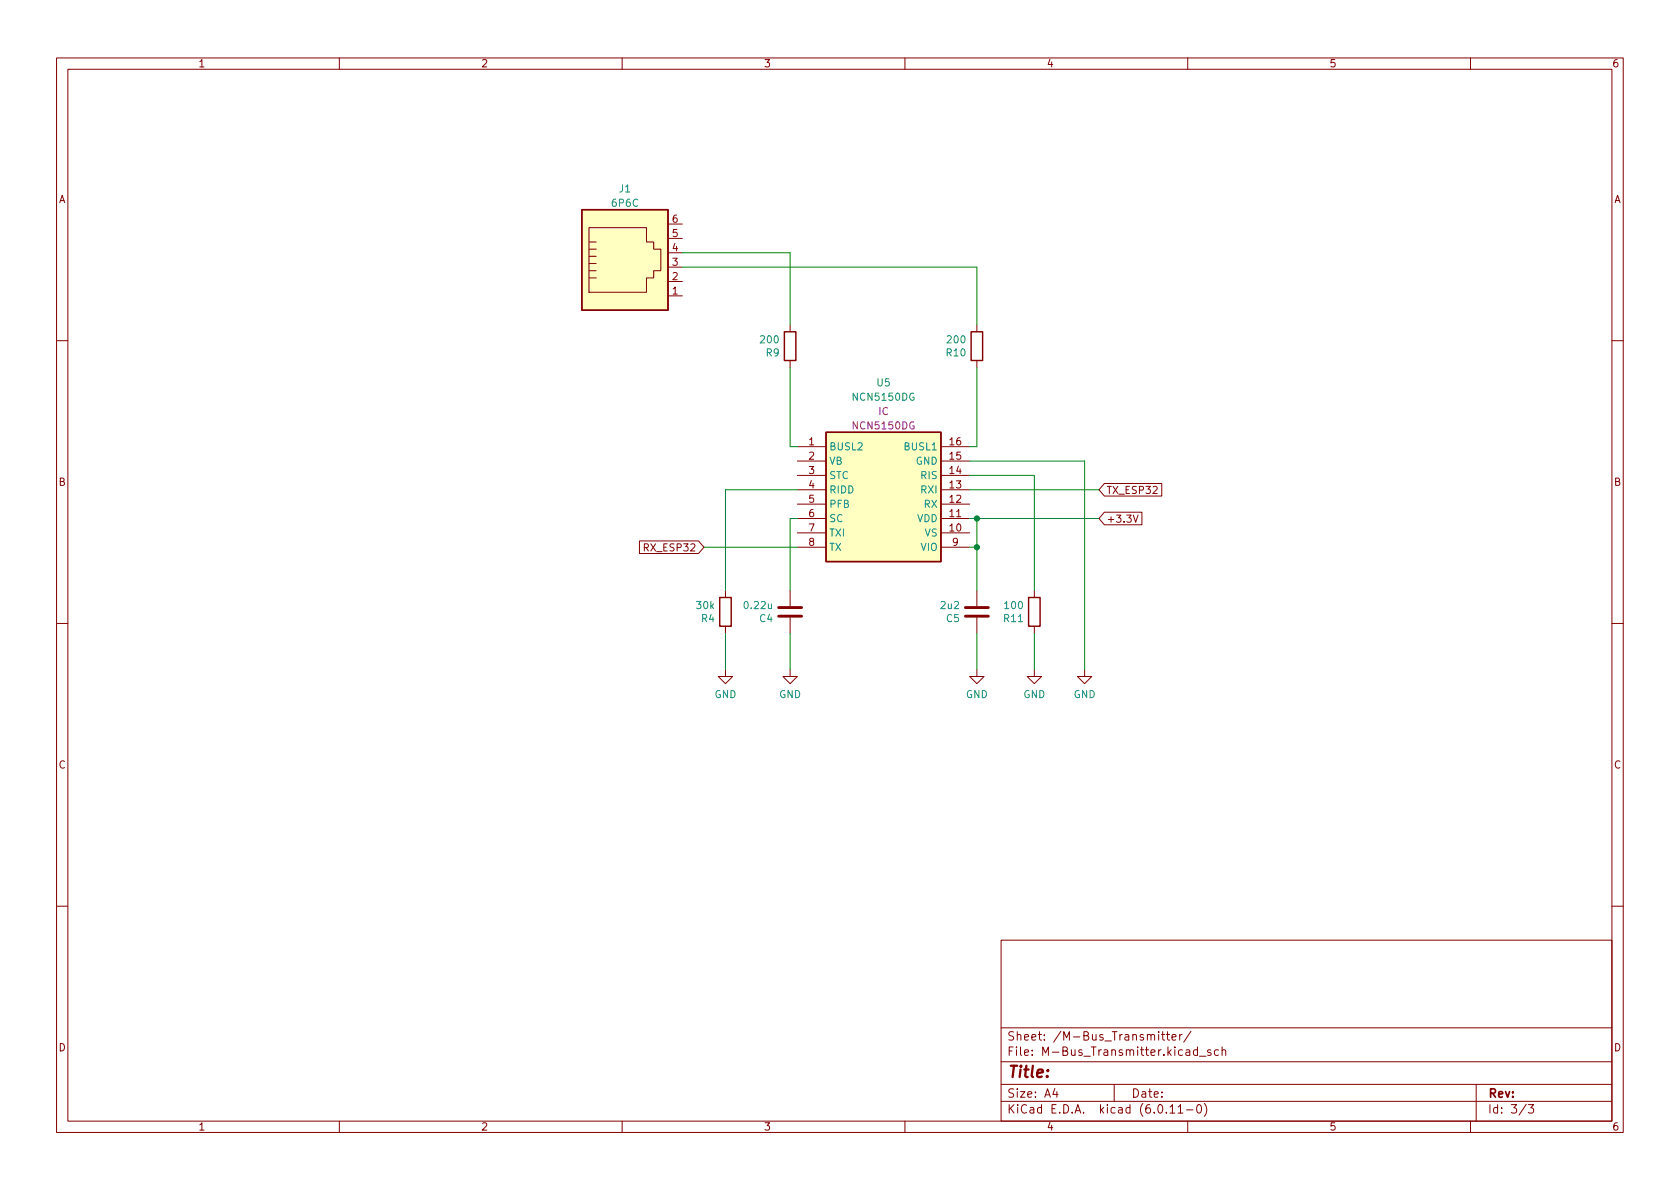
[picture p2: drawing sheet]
<svg xmlns="http://www.w3.org/2000/svg" width="297mm" height="210mm" viewBox="0 0 297 210" stroke-linecap="round" stroke-linejoin="round" font-family="sans-serif">
<g fill="none" stroke="#840000" stroke-width=".18">
<path d="M10 10.2h277v190.1h-277zM12 12.2h273v186.1h-273zM60 10.2v2M110 10.2v2M160 10.2v2M210 10.2v2M260 10.2v2M118.1 39.6h2.5M104.1 49.1h1.3M104.1 47.9h1.3M104.1 46.6h1.3M104.1 45.3h1.3"/>
<path d="M104.1 44.1h1.3M104.1 42.8h1.3M104.1 40.3h10.2v2.5h1.3v1.3h1.2v3.8h-1.2v1.2h-1.3v2.6h-10.2zM118.1 52.3h2.5M118.1 49.8h2.5M118.1 47.2h2.5M118.1 44.7h2.5M118.1 42.2h2.5M139.7 57.4v1.3M172.7 57.4v1.3M10 60.2h2M139.7 63.7v1.3"/>
<path d="M141 79h5M166.4 79h5M172.7 63.7v1.3M285 60.2h2M113.1 95.7h10.4l1 1.1-1 1.1h-10.4zM141 94.2h5M141 91.7h5M141 89.1h5M141 86.6h5M141 84.1h5M141 81.5h5M141 96.8h5"/>
<path d="M166.4 94.2h5M166.4 91.7h5M166.4 89.1h5M166.4 86.6h5M166.4 84.1h5M166.4 81.5h5M166.4 96.8h5M169.2 91.4h.7M195.3 90.6h6.6v2.2h-6.6l-1-1.1zM195.3 85.5h10.1v2.2h-10.1l-1-1.1zM200.4 91.1l.4 1.3 .4-1.3M10 110.2h2"/>
<path d="M128.3 118.4v1.2h1.2l-1.2 1.3-1.3-1.3h1.3M128.3 104.4v1.3M128.3 110.7v1.3M139.7 118.4v1.2h1.3l-1.3 1.3-1.3-1.3h1.3M139.7 104.4v2.8M139.7 109.2v2.8M172.7 118.4v1.2h1.3l-1.3 1.3-1.3-1.3h1.3M172.7 104.4v2.8M172.7 109.2v2.8M182.9 118.4v1.2h1.2l-1.2 1.3-1.3-1.3h1.3M182.9 104.4v1.3M182.9 110.7v1.3"/>
<path d="M191.8 118.4v1.2h1.2l-1.2 1.3-1.3-1.3h1.3M285 110.2h2M10 160.2h2M177 166.3h108v32h-108zM285 160.2h2M60 198.3v2M110 198.3v2M160 198.3v2M177 194.8h108M177 191.8h108M177 187.8h108M177 181.8h108"/>
<path d="M182.5 186.5v.1M182.5 185.7v.1M184.6 183.8v.1M184.6 183v.1M197 191.8v3M205.4 182.9h.5M205.6 182.4v1.3l.3 .2M206.2 182.9h.6M206.4 182.4v1.3l.4 .2M207.2 183.4l.7-.1v-.3l-.5-.1-.2 .2 .1 .8h.6M208.6 182.9v1M209 182.9l-.3 .1-.1 .2"/>
<path d="M210 198.3v2M210.6 182.4l-1.3 1.9M211.8 195.4l.1-.1a.81 .81 0 0 1 .6 .7 .81 .81 0 0 1-.3 .8h-.1a.81 .81 0 0 1-.6-.6 .81 .81 0 0 1 .3-.8zM212.1 186.8h1.1M212.9 195.1a1.72 1.72 0 0 1 0 2.3M214.1 185.7l-.4-.1-.2 .2 .1 .3 .5 .1v.4h-.6M215.4 185.7l-.4-.1-.3 .3v.4l.2 .3h.5M216.1 185.8l.2-.2 .3 .1 .1 .9M216.1 185.1v1.5M260 198.3v2M261 191.8v6.5M270.2 195.3h1l-.6 .6 .5 .1v.7l-.2 .1h-.5l-.2-.1"/>
</g>
<path d="M102.9 37.1h15.2v17.8h-15.2zM138.7 58.7h2v5h-2zM171.7 58.7h2v5h-2zM146 76.4h20.4v22.9h-20.4zM127.3 105.7h2v5h-2zM181.9 105.7h2v5h-2z" fill="none" stroke="#840000" stroke-width=".25"/>
<path d="M137.7 107.4h4M137.7 109h4M170.7 107.4h4.1M170.7 109h4.1" fill="none" stroke="#840000" stroke-width=".51"/>
<path d="M161.6 69.6a.59 .59 0 0 0-.8 .6 .59 .59 0 0 0 .8 .5v-.5h-.2M164.8 79.6h.7M135.9 106.8v.8h.3l.2-.1M136.4 106.8v.8M180.1 109.9h.7" fill="none" stroke="#008484" stroke-width=".18"/>
<g fill="#ffffc2" stroke="#ffffc2" stroke-width=".18">
<path d="M146 76.4h20.4v22.9h-20.4z"/>
<path d="M102.9 37.1h15.2v17.8h-15.2z"/>
</g>
<path d="M161.6 74.7a.59 .59 0 0 0-.8 .5 .59 .59 0 0 0 .8 .6v-.5h-.2" fill="none" stroke="#840084" stroke-width=".18"/>
<g fill="none" stroke="#008400" stroke-width=".18">
<path d="M120.6 47.2h52.1v10.2M120.6 44.7h19.1v12.7M139.7 65v14h1.3M172.7 65v14h-1.3M124.5 96.8h16.5M141 91.7h-1.3v12.7M141 86.6h-12.7v17.8M171.4 84.1h11.5v20.3M171.4 96.8h1.3M171.4 91.7h22.9M171.4 86.6h22.9M171.4 81.5h20.4v36.9"/>
<path d="M172.7 91.7v12.7M128.3 112v6.4M139.7 112v6.4M172.7 112v6.4M182.9 112v6.4"/>
</g>
<g fill="#008400" stroke="#008400" stroke-width=".18">
<circle cx="172.7" cy="91.7" r=".46"/>
<circle cx="172.7" cy="96.8" r=".46"/>
</g>
<text font-size="2.8" fill="#840000" x="178" y="191.2">Title:</text>
<g font-size="2.1" fill="#840000">
<text x="178" y="184.5">Sheet:</text>
<text x="186.2" y="184.5">/M-Bus_Transmitter/</text>
<text x="178" y="187.2">File:</text>
<text x="184.4" y="187.2">M-Bus_Transmitter.kicad_sch</text>
<text x="178" y="197.4">KiCad</text>
<text x="178" y="194.6">Size:</text>
<text x="184.7" y="194.6">A4</text>
<text x="185.7" y="197.4">E.D.A.</text>
<text x="194.6" y="197.4">kicad</text>
<text x="200" y="194.6">Date:</text>
<text x="201.8" y="197.4">(6.0.11-0)</text>
<text x="263" y="194.6">Rev:</text>
<text x="263" y="197.4">Id:</text>
<text x="267.1" y="197.4">3/3</text>
</g>
<g font-size="1.8" fill="#840000">
<text x="35" y="12.3">1</text>
<text x="85" y="12.3">2</text>
<text x="135" y="12.3">3</text>
<text x="185" y="12.3">4</text>
<text x="235" y="12.3">5</text>
<text x="285" y="12.3">6</text>
<text x="10.4" y="36.3">A</text>
<text x="118.7" y="41.9">5</text>
<text x="118.7" y="39.4">6</text>
<text x="285.4" y="36.3">A</text>
<text x="118.7" y="47">3</text>
<text x="118.7" y="44.4">4</text>
<text x="118.7" y="52.1">1</text>
<text x="118.7" y="49.5">2</text>
<text x="142.8" y="78.7">1</text>
<text x="142.8" y="81.3">2</text>
<text x="142.8" y="83.8">3</text>
<text x="167.6" y="83.8">14</text>
<text x="167.6" y="81.3">15</text>
<text x="167.6" y="78.7">16</text>
<text x="10.3" y="86.3">B</text>
<text x="142.8" y="86.4">4</text>
<text x="142.8" y="88.9">5</text>
<text x="167.6" y="88.9">12</text>
<text x="167.6" y="86.4">13</text>
<text x="195.6" y="87.7">TX_ESP32</text>
<text x="285.3" y="86.3">B</text>
<text x="142.8" y="91.4">6</text>
<text x="142.8" y="94">7</text>
<text x="167.6" y="94">10</text>
<text x="167.6" y="91.4">11</text>
<text x="195.6" y="92.8">+3.3V</text>
<text x="113.5" y="97.9">RX_ESP32</text>
<text x="142.8" y="96.5">8</text>
<text x="168.2" y="96.5">9</text>
<text x="10.3" y="136.3">C</text>
<text x="285.3" y="136.3">C</text>
<text x="10.3" y="186.3">D</text>
<text x="285.3" y="186.3">D</text>
<text x="35" y="200.3">1</text>
<text x="85" y="200.3">2</text>
<text x="135" y="200.3">3</text>
<text x="185" y="200.3">4</text>
<text x="235" y="200.3">5</text>
<text x="285" y="200.3">6</text>
</g>
<g font-size="1.8" fill="#008484">
<text x="109.3" y="34.4">J1</text>
<text x="107.9" y="36.9">6P6C</text>
<text x="134.1" y="61.1">200</text>
<text x="135.3" y="63.4">R9</text>
<text x="167.1" y="63.4">R10</text>
<text x="167.2" y="61.1">200</text>
<text x="150.5" y="71.2">NCN5150DG</text>
<text x="154.9" y="68.7">U5</text>
<text x="146.6" y="80">BUSL2</text>
<text x="146.6" y="82.6">VB</text>
<text x="159.7" y="80">BUSL1</text>
<text x="161.8" y="82.6">GND</text>
<text x="146.6" y="85.1">STC</text>
<text x="146.6" y="87.6">RIDD</text>
<text x="162.6" y="87.6">RXI</text>
<text x="162.6" y="85.1">RIS</text>
<text x="146.6" y="90.2">PFB</text>
<text x="146.6" y="92.7">SC</text>
<text x="146.6" y="95.3">TXI</text>
<text x="162.1" y="92.7">VDD</text>
<text x="163.2" y="90.2">RX</text>
<text x="163.4" y="95.3">VS</text>
<text x="146.6" y="97.8">TX</text>
<text x="162.7" y="97.8">VIO</text>
<text x="122.9" y="108.1">30k</text>
<text x="123.9" y="110.4">R4</text>
<text x="131.2" y="108.1">0.22u</text>
<text x="134.1" y="110.4">C4</text>
<text x="166.1" y="108.1">2u2</text>
<text x="167.2" y="110.4">C5</text>
<text x="177.3" y="110.4">R11</text>
<text x="177.3" y="108.1">100</text>
<text x="126.3" y="123.8">GND</text>
<text x="137.7" y="123.8">GND</text>
<text x="170.7" y="123.8">GND</text>
<text x="180.9" y="123.8">GND</text>
<text x="189.8" y="123.8">GND</text>
</g>
<g font-size="1.8" fill="#840084">
<text x="150.5" y="76.3">NCN5150DG</text>
<text x="155.2" y="73.8">IC</text>
</g>
</svg>
